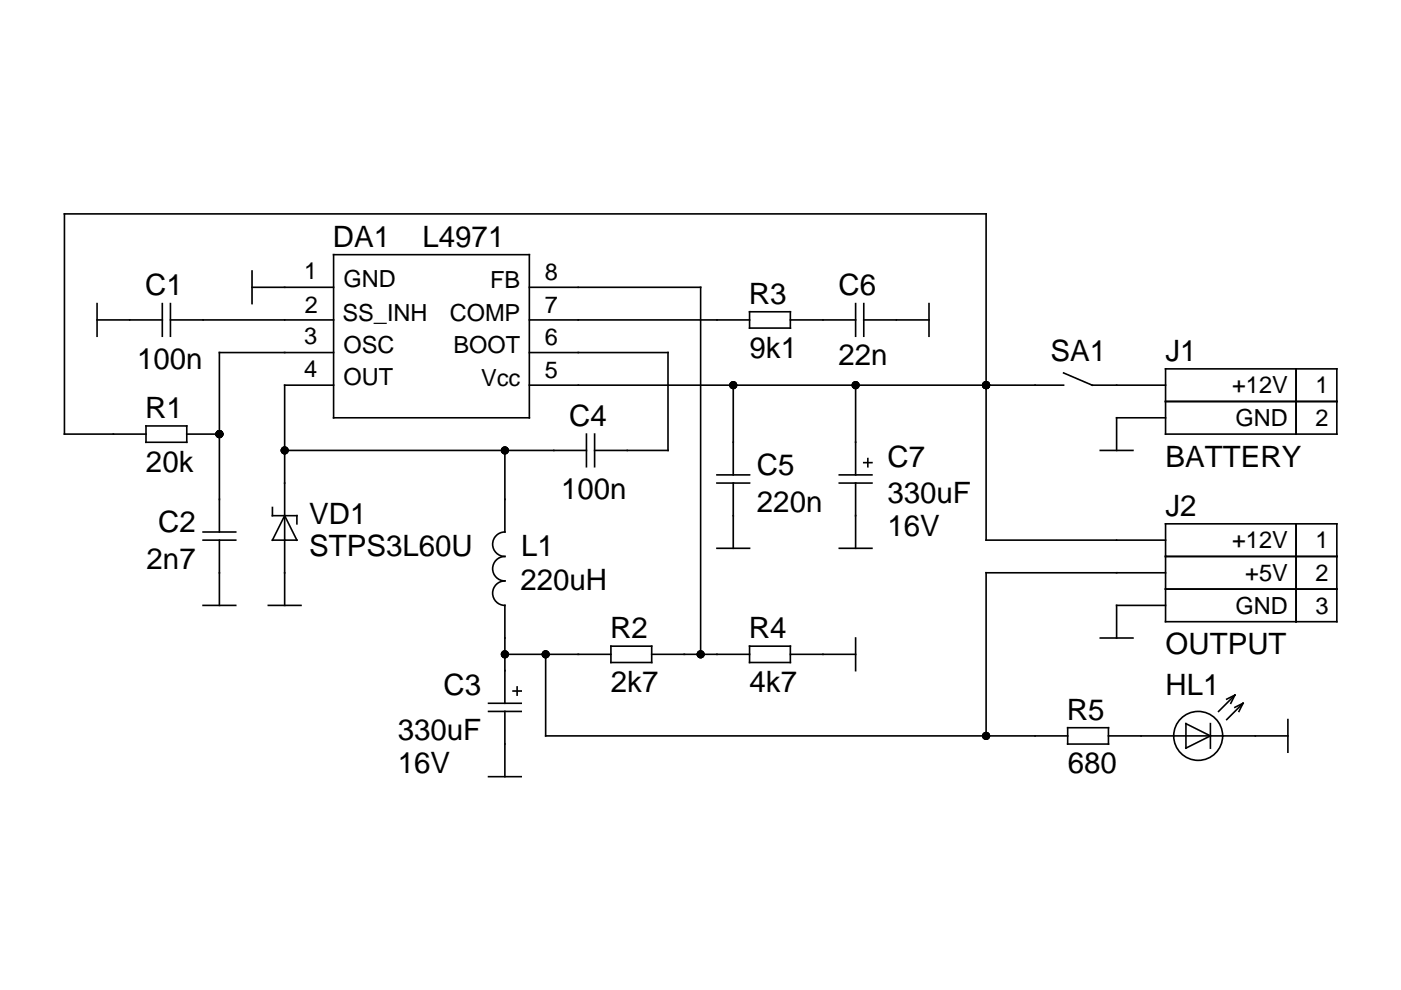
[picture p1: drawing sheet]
<svg xmlns="http://www.w3.org/2000/svg" width="297mm" height="210mm" viewBox="0 0 297 210" stroke-linecap="round" stroke-linejoin="round" font-family="sans-serif">
<g fill="none" stroke="#000" stroke-width=".35">
<path d="M53.4 57.5v6.9M70.7 54h41.5v34.6h-41.5zM20.6 67.8h13.8M20.6 64.4v6.9M34.4 64.4v6.9M36.1 67.8h34.6M36.1 64.4v6.9M53.4 60.9h17.3M70.7 74.7h-24.2v38.1M112.2 60.9h36.3v77.8M112.2 67.8h46.7M112.2 74.7h29.4v20.8h-15.5"/>
<path d="M158.9 66.1h8.7v3.5h-8.7zM167.6 67.8h13.8M181.4 64.4v6.9M183.1 67.8h13.9M183.1 64.4v6.9M197 64.4v6.9M225.5 79.1l6.1 2.6h15.5M247.1 78.2h36.3v13.8h-36.3zM274.8 78.2v13.8M31 92h-17.3v-46.7h195.4v69.2h38M31 90.3h8.6v3.5h-8.6zM39.6 92h6.9"/>
<path d="M60.4 95.5h63.9M70.7 81.7h-10.3v46.7M107 95.5v17.3a2.59 2.59 0 0 0-2.5 2.6 2.59 2.59 0 0 0 2.5 2.6 2.59 2.59 0 0 0-2.5 2.6 2.59 2.59 0 0 0 2.5 2.6 2.59 2.59 0 0 0-2.5 2.6 2.59 2.59 0 0 0 2.5 2.6v20.7M112.2 81.7h113.3M124.3 92v7M126.1 92v7M155.5 81.7v19M181.4 81.7v19M183.1 98.1h1.8M184 97.2v1.8M233.3 95.5h6.9M247.1 88.6h-10.4v6.9"/>
<path d="M247.1 85.1h36.3M43.1 114.5h6.9M43.1 112.8h6.9M46.5 114.5v13.9M57.8 107.6v1.7h5.1v1.8M60.4 109.3l2.5 5.2h-5.1zM152 100.7h6.9M152 102.4h6.9M152 116.3h6.9M155.5 102.4v13.9M177.9 100.7h7M177.9 102.4h7"/>
<path d="M177.9 116.3h7M181.4 102.4v13.9M247.1 118h36.3M247.1 111.1h36.3v20.7h-36.3zM274.8 111.1v20.7M43.1 128.4h6.9M56.9 128.4h6.9M107 138.7h22.5M115.7 138.7v17.3h110.7M129.5 137h8.7v3.5h-8.7zM138.2 138.7h20.7M158.9 137h8.7v3.5h-8.7z"/>
<path d="M167.6 138.7h13.8M181.4 135.3v6.9M233.3 135.3h6.9M247.1 128.4h-10.4v6.9M247.1 121.4h-38v34.6M247.1 124.9h36.3M103.6 149.1h6.9M103.6 150.8h6.9M107 150.8v13.9M108.8 146.5h1.7M109.6 145.7v1.7M226.4 154.3h8.6v3.5h-8.6z"/>
<path d="M235 156h38.1M251.4 153.4l5.2 2.6-5.2 2.6zM256.6 153.4v5.2M261.8 147.4l-3.4 3.4M261.8 147.4l-.8 1.7M261.8 147.4l-1.7 .8M263.5 149.1l-3.4 3.5M263.5 149.1l-.8 1.7M263.5 149.1l-1.7 .9M273.1 152.6v6.9M103.6 164.7h6.9"/>
<circle cx="254" cy="156" r="5.2"/>
</g>
<g fill="#000">
<circle cx="46.5" cy="92" r=".86"/>
<circle cx="60.4" cy="95.5" r=".86"/>
<circle cx="107" cy="95.5" r=".86"/>
<circle cx="155.5" cy="81.7" r=".86"/>
<circle cx="181.4" cy="81.7" r=".86"/>
<circle cx="209.1" cy="81.7" r=".86"/>
<circle cx="107" cy="138.7" r=".86"/>
<circle cx="115.7" cy="138.7" r=".86"/>
<circle cx="148.5" cy="138.7" r=".86"/>
<circle cx="209.1" cy="156" r=".86"/>
</g>
<g font-size="6.2">
<text x="70.6" y="52.3">DA1</text>
<text x="89.6" y="52.3">L4971</text>
<text x="30.8" y="62.6">C1</text>
<text x="158.8" y="64.4">R3</text>
<text x="177.8" y="62.6">C6</text>
<text x="158.9" y="75.8">9k1</text>
<text x="177.8" y="77.3">22n</text>
<text x="222.7" y="76.5">SA1</text>
<text x="247.1" y="76.5">J1</text>
<text x="29.1" y="78.2">100n</text>
<text x="30.8" y="88.6">R1</text>
<text x="120.7" y="90.3">C4</text>
<text x="31" y="100.1">20k</text>
<text x="160.5" y="100.7">C5</text>
<text x="188.1" y="99">C7</text>
<text x="247.1" y="99">BATTERY</text>
<text x="119" y="105.9">100n</text>
<text x="188.1" y="106.7">330uF</text>
<text x="33.5" y="112.8">C2</text>
<text x="65.5" y="111.1">VD1</text>
<text x="160.5" y="108.5">220n</text>
<text x="188.1" y="113.7">16V</text>
<text x="247.1" y="109.3">J2</text>
<text x="65.5" y="118">STPS3L60U</text>
<text x="110.5" y="118">L1</text>
<text x="31.1" y="120.6">2n7</text>
<text x="110.3" y="125.1">220uH</text>
<text x="129.4" y="135.3">R2</text>
<text x="158.8" y="135.3">R4</text>
<text x="247.1" y="138.7">OUTPUT</text>
<text x="94" y="147.4">C3</text>
<text x="129.5" y="146.8">2k7</text>
<text x="158.9" y="146.8">4k7</text>
<text x="247.1" y="147.4">HL1</text>
<text x="226.2" y="152.6">R5</text>
<text x="84.3" y="156.8">330uF</text>
<text x="84.3" y="163.8">16V</text>
<text x="226.4" y="163.8">680</text>
</g>
<g font-size="5">
<text x="64.5" y="59.2">1</text>
<text x="115.5" y="59.4">8</text>
<text x="72.8" y="60.9">GND</text>
<text x="103.9" y="61.1">FB</text>
<text x="64.7" y="66.3">2</text>
<text x="72.6" y="68">SS_INH</text>
<text x="95.3" y="68">COMP</text>
<text x="115.5" y="66.3">7</text>
<text x="64.5" y="73">3</text>
<text x="72.8" y="74.7">OSC</text>
<text x="96.2" y="74.9">BOOT</text>
<text x="115.5" y="73.2">6</text>
<text x="64.5" y="79.9">4</text>
<text x="72.8" y="81.7">OUT</text>
<text x="102" y="81.8">Vcc</text>
<text x="115.5" y="80.1">5</text>
<text x="261.3" y="83.4">+12V</text>
<text x="278.9" y="83.4">1</text>
<text x="262" y="90.3">GND</text>
<text x="278.9" y="90.3">2</text>
<text x="261.3" y="116.3">+12V</text>
<text x="278.9" y="116.3">1</text>
<text x="264" y="123.2">+5V</text>
<text x="278.9" y="123.2">2</text>
<text x="262" y="130.1">GND</text>
<text x="278.9" y="130.1">3</text>
</g>
</svg>
